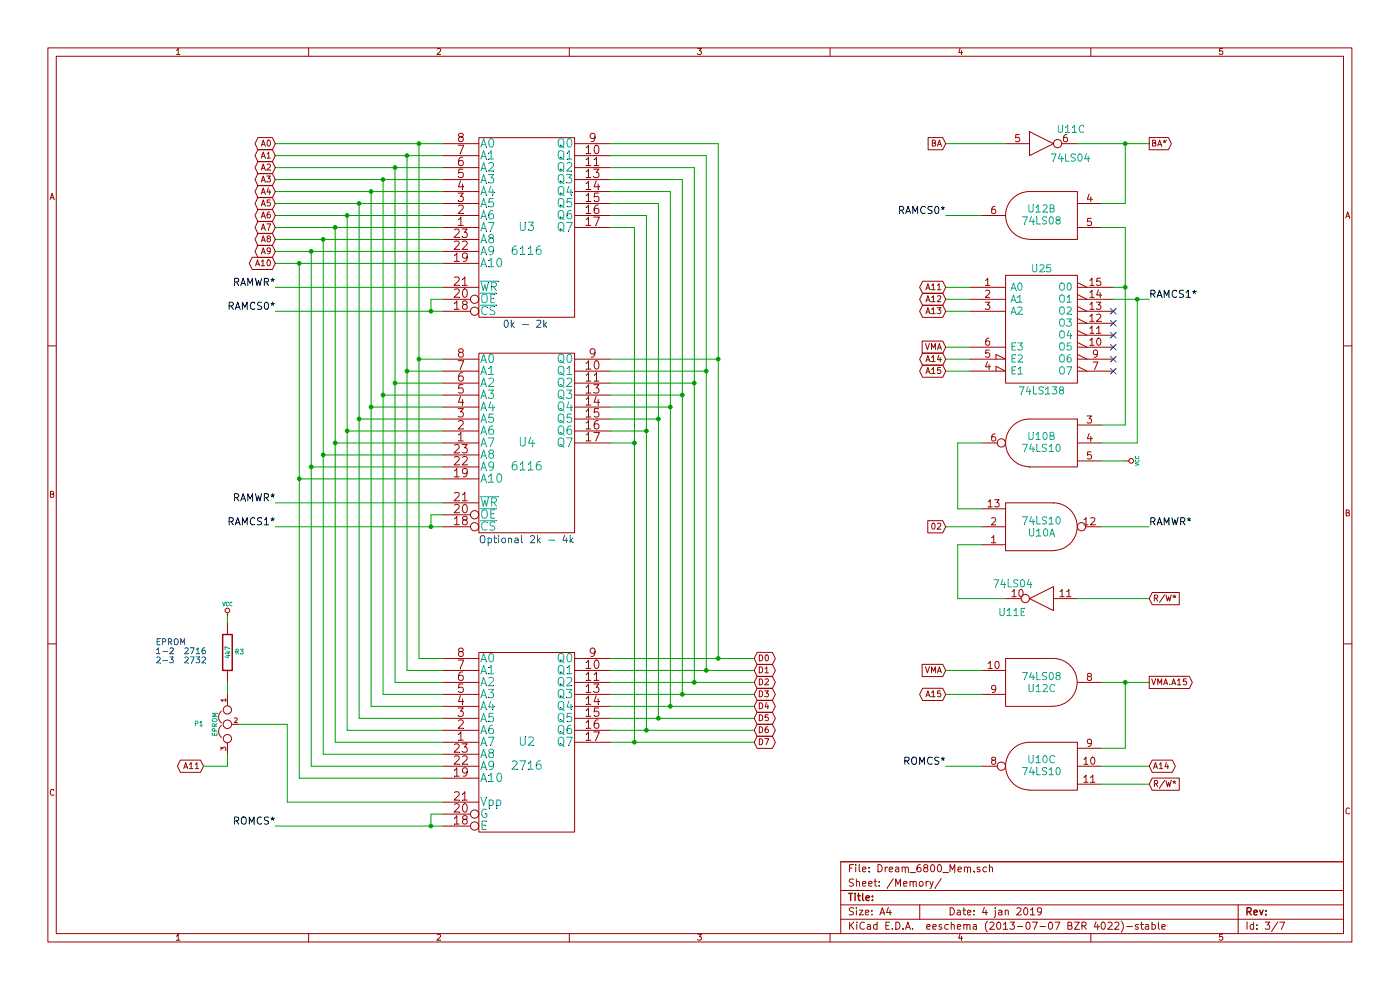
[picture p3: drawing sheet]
EESchema Schematic File Version 2
LIBS:Dream_6800
LIBS:180_din
LIBS:power
LIBS:device
LIBS:transistors
LIBS:conn
LIBS:linear
LIBS:regul
LIBS:74xx
LIBS:cmos4000
LIBS:adc-dac
LIBS:memory
LIBS:xilinx
LIBS:special
LIBS:microcontrollers
LIBS:dsp
LIBS:microchip
LIBS:analog_switches
LIBS:motorola
LIBS:texas
LIBS:intel
LIBS:audio
LIBS:interface
LIBS:digital-audio
LIBS:philips
LIBS:display
LIBS:cypress
LIBS:siliconi
LIBS:opto
LIBS:atmel
LIBS:contrib
LIBS:valves
LIBS:Dream_6800-cache
EELAYER 27 0
EELAYER END
$Descr A4 11693 8268
encoding utf-8
Sheet 3 7
Title ""
Date "4 jan 2019"
Rev ""
Comp ""
Comment1 ""
Comment2 ""
Comment3 ""
Comment4 ""
$EndDescr
$Comp
L 2716 U2
U 1 1
P 4400 6200
F 0 "U2" H 4400 6200 70  0000 C CNN
F 1 "2716" H 4400 6000 70  0000 C CNN
F 2 "" H 4400 6200 60  0000 C CNN
F 3 "" H 4400 6200 60  0000 C CNN
	1    4400 6200
	1    0    0    -1  
$EndComp
$Comp
L 6116 U3
U 1 1
P 4400 1900
F 0 "U3" H 4400 1900 70  0000 C CNN
F 1 "6116" H 4400 1700 70  0000 C CNN
F 2 "" H 4400 1900 60  0000 C CNN
F 3 "" H 4400 1900 60  0000 C CNN
	1    4400 1900
	1    0    0    -1  
$EndComp
Wire Wire Line
	2300 1200 3700 1200
Wire Wire Line
	2300 1300 3700 1300
Wire Wire Line
	2300 1400 3700 1400
Wire Wire Line
	2300 1500 3700 1500
Wire Wire Line
	2300 1600 3700 1600
Wire Wire Line
	2300 1700 3700 1700
Wire Wire Line
	2300 1800 3700 1800
Wire Wire Line
	2300 1900 3700 1900
Wire Wire Line
	2300 2000 3700 2000
Wire Wire Line
	2300 2100 3700 2100
Wire Wire Line
	2300 2200 3700 2200
Wire Wire Line
	3700 2400 2300 2400
Wire Wire Line
	2300 2600 3700 2600
Wire Wire Line
	3500 5500 3700 5500
Wire Wire Line
	3500 1200 3500 5500
Connection ~ 3500 1200
Wire Wire Line
	3400 5600 3700 5600
Wire Wire Line
	3400 1300 3400 5600
Connection ~ 3400 1300
Wire Wire Line
	3300 5700 3700 5700
Wire Wire Line
	3300 1400 3300 5700
Connection ~ 3300 1400
Wire Wire Line
	3200 5800 3700 5800
Wire Wire Line
	3200 1500 3200 5800
Connection ~ 3200 1500
Wire Wire Line
	3100 5900 3700 5900
Wire Wire Line
	3100 1600 3100 5900
Connection ~ 3100 1600
Wire Wire Line
	3000 6000 3700 6000
Wire Wire Line
	3000 1700 3000 6000
Connection ~ 3000 1700
Wire Wire Line
	2900 6100 3700 6100
Wire Wire Line
	2900 1800 2900 6100
Connection ~ 2900 1800
Wire Wire Line
	2800 6200 3700 6200
Wire Wire Line
	2800 1900 2800 6200
Connection ~ 2800 1900
Wire Wire Line
	2700 6300 3700 6300
Wire Wire Line
	2700 2000 2700 6300
Connection ~ 2700 2000
Wire Wire Line
	2600 6400 3700 6400
Wire Wire Line
	2600 2100 2600 6400
Connection ~ 2600 2100
Wire Wire Line
	5100 5500 6300 5500
Wire Wire Line
	5100 5600 6300 5600
Wire Wire Line
	5100 5700 6300 5700
Wire Wire Line
	5100 5800 6300 5800
Wire Wire Line
	5100 5900 6300 5900
Wire Wire Line
	5100 6000 6300 6000
Wire Wire Line
	5100 6100 6300 6100
Wire Wire Line
	5100 6200 6300 6200
Wire Wire Line
	5100 1900 5300 1900
Wire Wire Line
	5300 1900 5300 6200
Connection ~ 5300 6200
Wire Wire Line
	5100 1800 5400 1800
Wire Wire Line
	5400 1800 5400 6100
Connection ~ 5400 6100
Wire Wire Line
	5100 1700 5500 1700
Wire Wire Line
	5500 1700 5500 6000
Connection ~ 5500 6000
Wire Wire Line
	5100 1600 5600 1600
Wire Wire Line
	5600 1600 5600 5900
Connection ~ 5600 5900
Wire Wire Line
	5100 1500 5700 1500
Wire Wire Line
	5700 1500 5700 5800
Connection ~ 5700 5800
Wire Wire Line
	5100 1400 5800 1400
Wire Wire Line
	5800 1400 5800 5700
Connection ~ 5800 5700
Wire Wire Line
	5100 1300 5900 1300
Wire Wire Line
	5900 1300 5900 5600
Connection ~ 5900 5600
Wire Wire Line
	5100 1200 6000 1200
Wire Wire Line
	6000 1200 6000 5500
Connection ~ 6000 5500
Text GLabel 6300 5500 2    50   BiDi ~ 0
D0
Text GLabel 6300 5600 2    50   BiDi ~ 0
D1
Text GLabel 6300 5700 2    50   BiDi ~ 0
D2
Text GLabel 6300 5800 2    50   BiDi ~ 0
D3
Text GLabel 6300 5900 2    50   BiDi ~ 0
D4
Text GLabel 6300 6000 2    50   BiDi ~ 0
D5
Text GLabel 6300 6100 2    50   BiDi ~ 0
D6
Text GLabel 6300 6200 2    50   BiDi ~ 0
D7
Text GLabel 2300 1200 0    50   3State ~ 0
A0
Text GLabel 2300 1300 0    50   3State ~ 0
A1
Text GLabel 2300 1400 0    50   BiDi ~ 0
A2
Text GLabel 2300 1500 0    50   3State ~ 0
A3
Text GLabel 2300 1600 0    50   3State ~ 0
A4
Text GLabel 2300 1700 0    50   3State ~ 0
A5
Text GLabel 2300 1800 0    50   3State ~ 0
A6
Text GLabel 2300 1900 0    50   3State ~ 0
A7
Text GLabel 2300 2000 0    50   3State ~ 0
A8
Text GLabel 2300 2100 0    50   3State ~ 0
A9
Text GLabel 2300 2200 0    50   3State ~ 0
A10
Wire Wire Line
	3700 2500 3600 2500
Wire Wire Line
	3600 2500 3600 2600
Connection ~ 3600 2600
$Comp
L 74LS08 U12
U 2 1
P 8700 1800
F 0 "U12" H 8700 1850 60  0000 C CNN
F 1 "74LS08" H 8700 1750 60  0000 C CNN
F 2 "~" H 8700 1800 60  0000 C CNN
F 3 "~" H 8700 1800 60  0000 C CNN
	2    8700 1800
	-1   0    0    -1  
$EndComp
$Comp
L 74LS10 U10
U 3 1
P 8700 6400
F 0 "U10" H 8700 6450 60  0000 C CNN
F 1 "74LS10" H 8700 6350 60  0000 C CNN
F 2 "~" H 8700 6400 60  0000 C CNN
F 3 "~" H 8700 6400 60  0000 C CNN
	3    8700 6400
	-1   0    0    -1  
$EndComp
$Comp
L 6116 U4
U 1 1
P 4400 3700
F 0 "U4" H 4400 3700 70  0000 C CNN
F 1 "6116" H 4400 3500 70  0000 C CNN
F 2 "" H 4400 3700 60  0000 C CNN
F 3 "" H 4400 3700 60  0000 C CNN
	1    4400 3700
	1    0    0    -1  
$EndComp
$Comp
L 74LS138 U25
U 1 1
P 8700 2750
F 0 "U25" H 8700 3250 60  0000 C CNN
F 1 "74LS138" H 8700 2230 60  0000 C CNN
F 2 "~" H 8700 2750 60  0000 C CNN
F 3 "~" H 8700 2750 60  0000 C CNN
	1    8700 2750
	1    0    0    -1  
$EndComp
$Comp
L 74LS04 U11
U 3 1
P 8750 1200
F 0 "U11" H 8945 1315 60  0000 C CNN
F 1 "74LS04" H 8940 1075 60  0000 C CNN
F 2 "~" H 8750 1200 60  0000 C CNN
F 3 "~" H 8750 1200 60  0000 C CNN
	3    8750 1200
	1    0    0    -1  
$EndComp
Wire Wire Line
	9300 2400 9400 2400
Wire Wire Line
	9400 1900 9400 3550
Wire Wire Line
	9400 1900 9200 1900
Wire Wire Line
	9200 1700 9400 1700
Wire Wire Line
	9400 1700 9400 1200
Wire Wire Line
	9000 1200 9600 1200
Connection ~ 9400 1200
Wire Wire Line
	8400 1200 7900 1200
Wire Wire Line
	8200 1800 7900 1800
Wire Wire Line
	9300 2500 9600 2500
NoConn ~ 9300 2600
NoConn ~ 9300 2700
NoConn ~ 9300 2800
NoConn ~ 9300 2900
NoConn ~ 9300 3000
NoConn ~ 9300 3100
Wire Wire Line
	8100 2400 7900 2400
Wire Wire Line
	8100 2500 7900 2500
Wire Wire Line
	8100 2600 7900 2600
Wire Wire Line
	8100 2900 7900 2900
Wire Wire Line
	8100 3000 7900 3000
Wire Wire Line
	8100 3100 7900 3100
$Comp
L 74LS08 U12
U 3 1
P 8700 5700
F 0 "U12" H 8700 5750 60  0000 C CNN
F 1 "74LS08" H 8700 5650 60  0000 C CNN
F 2 "~" H 8700 5700 60  0000 C CNN
F 3 "~" H 8700 5700 60  0000 C CNN
	3    8700 5700
	1    0    0    1   
$EndComp
Text GLabel 7900 2400 0    50   3State ~ 0
A11
Text GLabel 7900 2500 0    50   3State ~ 0
A12
Text GLabel 7900 2600 0    50   3State ~ 0
A13
Text GLabel 7900 3000 0    50   3State ~ 0
A14
Text GLabel 7900 3100 0    50   3State ~ 0
A15
Text GLabel 7900 2900 0    50   Input ~ 0
VMA
Text Label 7900 1800 2    60   ~ 0
RAMCS0*
Text Label 2300 2600 2    60   ~ 0
RAMCS0*
Wire Wire Line
	2300 4400 3700 4400
Text Label 9600 2500 0    60   ~ 0
RAMCS1*
Text Label 2300 4400 2    60   ~ 0
RAMCS1*
Text Notes 4000 4550 0    60   ~ 0
Optional 2k - 4k
Text Notes 4200 2750 0    60   ~ 0
0k - 2k
Wire Wire Line
	3700 4200 2300 4200
Wire Wire Line
	3700 4300 3600 4300
Wire Wire Line
	3600 4300 3600 4400
Connection ~ 3600 4400
Text GLabel 7900 1200 0    50   Input ~ 0
BA
Text GLabel 9600 1200 2    50   Output ~ 0
BA*
Wire Wire Line
	9200 6250 9400 6250
Wire Wire Line
	9400 6250 9400 5700
Wire Wire Line
	9200 5700 9600 5700
Connection ~ 9400 5700
Wire Wire Line
	8200 5600 7900 5600
Wire Wire Line
	8200 5800 7900 5800
Wire Wire Line
	8200 6400 7900 6400
Wire Wire Line
	9200 6400 9600 6400
Wire Wire Line
	9200 6550 9600 6550
Text GLabel 7900 5600 0    50   Input ~ 0
VMA
Text GLabel 7900 5800 0    50   3State ~ 0
A15
Text GLabel 9600 5700 2    50   Output ~ 0
VMA.A15
Text GLabel 9600 6400 2    50   3State ~ 0
A14
Text Label 7900 6400 2    60   ~ 0
ROMCS*
Text Label 2300 6900 2    60   ~ 0
ROMCS*
Wire Wire Line
	2300 6900 3700 6900
Text GLabel 9600 6550 2    50   Input ~ 0
R/W*
$Comp
L 74LS10 U10
U 1 1
P 8700 4400
F 0 "U10" H 8700 4450 60  0000 C CNN
F 1 "74LS10" H 8700 4350 60  0000 C CNN
F 2 "~" H 8700 4400 60  0000 C CNN
F 3 "~" H 8700 4400 60  0000 C CNN
	1    8700 4400
	1    0    0    1   
$EndComp
$Comp
L 74LS10 U10
U 2 1
P 8700 3700
F 0 "U10" H 8700 3750 60  0000 C CNN
F 1 "74LS10" H 8700 3650 60  0000 C CNN
F 2 "~" H 8700 3700 60  0000 C CNN
F 3 "~" H 8700 3700 60  0000 C CNN
	2    8700 3700
	-1   0    0    -1  
$EndComp
Wire Wire Line
	9400 3550 9200 3550
Connection ~ 9400 2400
Wire Wire Line
	9200 3700 9500 3700
Wire Wire Line
	9500 3700 9500 2500
Connection ~ 9500 2500
$Comp
L VCC #PWR09
U 1 1
P 9400 3850
F 0 "#PWR09" H 9400 3950 30  0001 C CNN
F 1 "VCC" H 9400 3950 30  0000 C CNN
F 2 "" H 9400 3850 60  0000 C CNN
F 3 "" H 9400 3850 60  0000 C CNN
	1    9400 3850
	0    1    1    0   
$EndComp
Wire Wire Line
	8200 3700 8000 3700
Wire Wire Line
	8000 3700 8000 4250
Wire Wire Line
	8000 4250 8200 4250
Wire Wire Line
	8200 4400 7900 4400
Wire Wire Line
	9200 4400 9600 4400
Text Label 9600 4400 0    60   ~ 0
RAMWR*
Text Label 2300 2400 2    60   ~ 0
RAMWR*
Text Label 2300 4200 2    60   ~ 0
RAMWR*
Text GLabel 9600 5000 2    50   Input ~ 0
R/W*
$Comp
L 74LS04 U11
U 5 1
P 8650 5000
F 0 "U11" H 8845 5115 60  0000 C CNN
F 1 "74LS04" H 8840 4875 60  0000 C CNN
F 2 "~" H 8650 5000 60  0000 C CNN
F 3 "~" H 8650 5000 60  0000 C CNN
	5    8650 5000
	-1   0    0    1   
$EndComp
Wire Wire Line
	9600 5000 9000 5000
Wire Wire Line
	8000 5000 8000 4550
Wire Wire Line
	8000 4550 8200 4550
Text GLabel 7900 4400 0    50   Input ~ 0
02
Wire Wire Line
	5100 3000 6000 3000
Connection ~ 6000 3000
Wire Wire Line
	5100 3100 5900 3100
Connection ~ 5900 3100
Wire Wire Line
	5100 3200 5800 3200
Connection ~ 5800 3200
Wire Wire Line
	5100 3300 5700 3300
Connection ~ 5700 3300
Wire Wire Line
	5100 3400 5600 3400
Connection ~ 5600 3400
Wire Wire Line
	5100 3500 5500 3500
Connection ~ 5500 3500
Wire Wire Line
	5100 3600 5400 3600
Connection ~ 5400 3600
Wire Wire Line
	5100 3700 5300 3700
Connection ~ 5300 3700
Wire Wire Line
	3700 3000 3500 3000
Connection ~ 3500 3000
Wire Wire Line
	3700 3100 3400 3100
Connection ~ 3400 3100
Wire Wire Line
	3700 3200 3300 3200
Connection ~ 3300 3200
Wire Wire Line
	3700 3300 3200 3300
Connection ~ 3200 3300
Wire Wire Line
	3700 3400 3100 3400
Connection ~ 3100 3400
Wire Wire Line
	3700 3500 3000 3500
Connection ~ 3000 3500
Wire Wire Line
	3700 3600 2900 3600
Connection ~ 2900 3600
Wire Wire Line
	3700 3700 2800 3700
Connection ~ 2800 3700
Wire Wire Line
	3700 3800 2700 3800
Connection ~ 2700 3800
Wire Wire Line
	3700 3900 2600 3900
Connection ~ 2600 3900
Wire Wire Line
	3700 4000 2500 4000
Wire Wire Line
	2500 2200 2500 6500
Connection ~ 2500 2200
Wire Wire Line
	8400 5000 8000 5000
Wire Wire Line
	3700 6800 3600 6800
Wire Wire Line
	3600 6800 3600 6900
Connection ~ 3600 6900
Text GLabel 1700 6400 0    50   3State ~ 0
A11
$Comp
L R R3
U 1 1
P 1900 5450
F 0 "R3" H 2000 5450 40  0000 C CNN
F 1 "4k7" V 1907 5451 40  0000 C CNN
F 2 "~" V 1830 5450 30  0000 C CNN
F 3 "~" H 1900 5450 30  0000 C CNN
	1    1900 5450
	1    0    0    -1  
$EndComp
$Comp
L VCC #PWR010
U 1 1
P 1900 5150
F 0 "#PWR010" H 1900 5250 30  0001 C CNN
F 1 "VCC" H 1900 5250 30  0000 C CNN
F 2 "" H 1900 5150 60  0000 C CNN
F 3 "" H 1900 5150 60  0000 C CNN
	1    1900 5150
	1    0    0    -1  
$EndComp
Wire Wire Line
	1900 5800 1900 5700
Wire Wire Line
	1900 5200 1900 5150
Text Notes 1300 5400 0    50   ~ 0
EPROM\n1-2  2716\n2-3  2732
Wire Wire Line
	9200 3850 9400 3850
Wire Wire Line
	2500 6500 3700 6500
Connection ~ 2500 4000
$Comp
L JUMPER3 P1
U 1 1
P 1900 6050
F 0 "P1" V 1900 6250 40  0000 L CNN
F 1 "EPROM" H 1900 6150 40  0000 C CNN
F 2 "~" H 1900 6050 60  0000 C CNN
F 3 "~" H 1900 6050 60  0000 C CNN
	1    1900 6050
	0    -1   1    0   
$EndComp
Wire Wire Line
	1900 6300 1900 6400
Wire Wire Line
	1900 6400 1700 6400
Wire Wire Line
	3700 6700 2400 6700
Wire Wire Line
	2400 6700 2400 6050
Wire Wire Line
	2400 6050 2000 6050
$EndSCHEMATC
